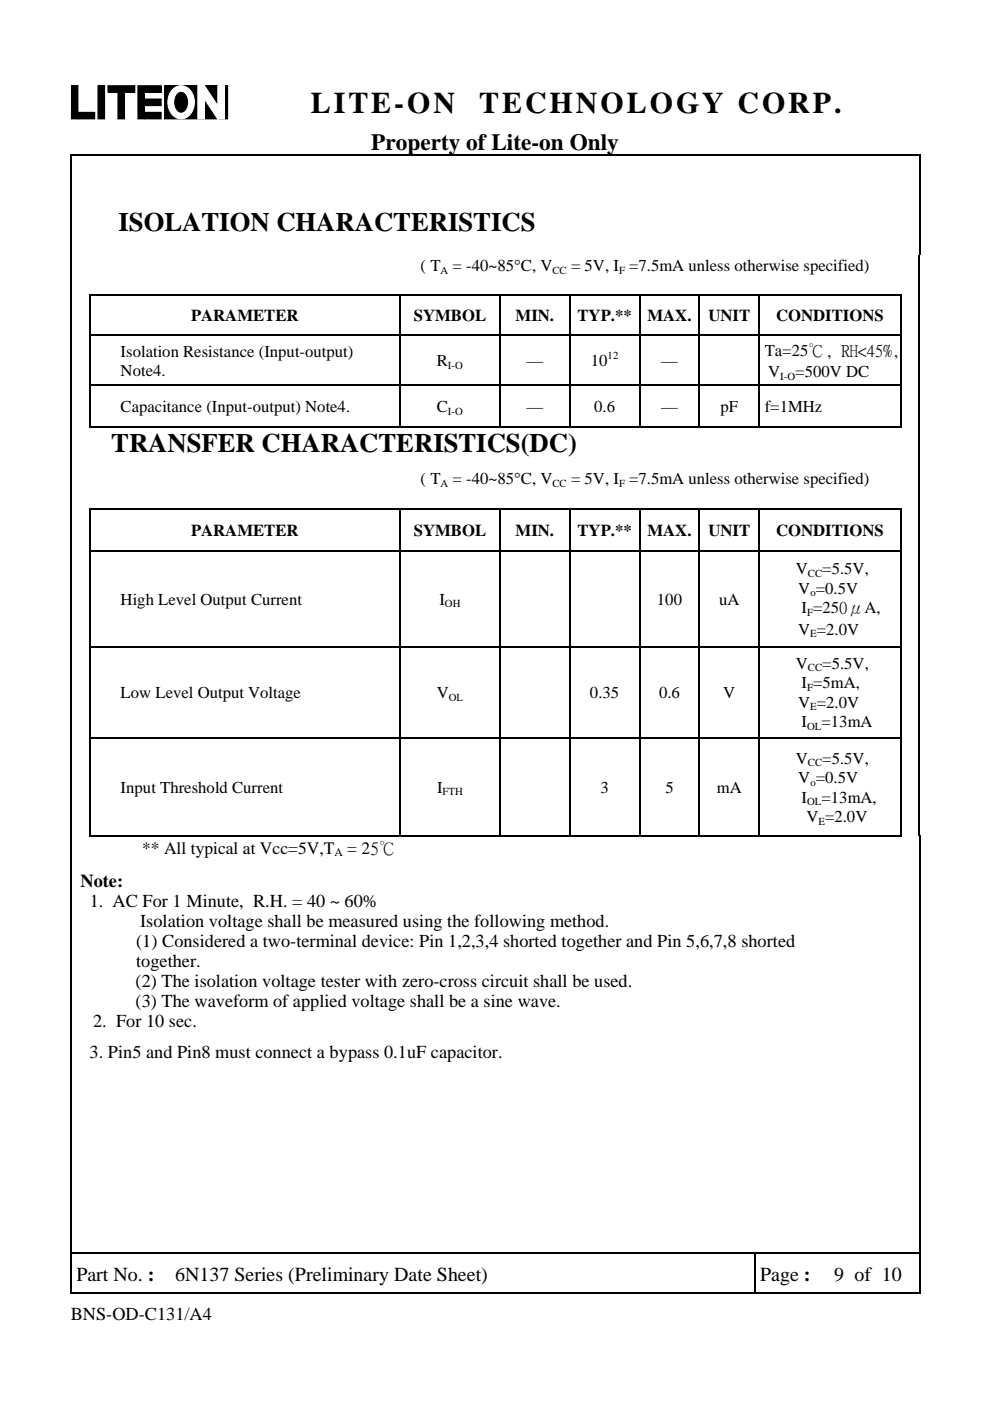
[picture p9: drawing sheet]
<svg xmlns="http://www.w3.org/2000/svg" width="210mm" height="297mm" viewBox="0 0 210 297" stroke-linecap="round" stroke-linejoin="round" font-family="sans-serif">
<path d="M22.9 18.2h5.7v1.4h-5.7zM29.3 18.2h4.9v1.4h-4.9zM15.2 18.2h1.3v7h-1.3zM16.6 23.8h3.5v1.4h-3.5zM20.8 18.2h1.4v7h-1.4zM25 19.6h1.4v5.6h-1.4zM29.3 19.6h1.3v5.6h-1.3zM30.7 23.8h3.5v1.4h-3.5zM30.7 21h3.5v1.4h-3.5zM34.9 18.2h13.4v7h-13.4z" fill="#000"/>
<path d="M15.2 18.2h1.3v7h-1.3zM20.8 18.2h1.4v7h-1.4zM22.9 18.2h5.7v1.4h-5.7zM25 19.6h1.4v5.6h-1.4zM29.3 18.2h4.9v1.4h-4.9zM29.3 19.6h1.3v5.6h-1.3zM34.9 18.2h13.4v7h-13.4zM16.6 23.8h3.5v1.4h-3.5zM30.7 23.8h3.5v1.4h-3.5zM30.7 21h3.5v1.4h-3.5z" fill="none" stroke="#000" stroke-width=".21"/>
<path d="M36.8 18.8a2.58 2.58 0 0 1 4.2 1.5 3.5 3.5 0 0 1-2.6 4.9 3.5 3.5 0 0 1-2.6-4.9l.3-.6z" fill-rule="evenodd" fill="#fff" stroke="#fff" stroke-width=".21"/>
<path d="M37.7 19.9a1.16 1.16 0 0 1 1.9 .7 2.26 2.26 0 0 1-1.2 3.2 2.27 2.27 0 0 1-1.2-3.2z" fill-rule="evenodd" fill="#000" stroke="#000" stroke-width=".21"/>
<path d="M42 18.2h1.3v7h-1.3z" fill="#fff"/>
<path d="M42 18.2h1.3v7h-1.3z" fill="none" stroke="#fff" stroke-width=".21"/>
<path d="M46.2 18.2h1.4v7h-1.4z" fill="#fff"/>
<path d="M46.2 18.2h1.4v7h-1.4z" fill="none" stroke="#fff" stroke-width=".21"/>
<path d="M43.4 18.2l2.8 4.2v2.8l-2.8-4.2z" fill-rule="evenodd" fill="#fff" stroke="#fff" stroke-width=".21"/>
<g fill="#000">
<path d="M14.9 32.8h.2v.3h-.2zM194.9 32.8h.3v.3h-.3zM14.9 62.4h.2v.3h-.2zM14.9 70.9h.2v.3h-.2zM18.9 62.4h.2v.3h-.2zM18.9 70.9h.2v.3h-.2zM84.7 62.4h.3v.3h-.3zM84.7 70.9h.3v.3h-.3zM105.9 62.4h.3v.3h-.3zM105.9 70.9h.3v.3h-.3zM120.7 62.4h.3v.3h-.3zM120.7 70.9h.3v.3h-.3z"/>
<path d="M135.5 62.4h.3v.3h-.3zM135.5 70.9h.3v.3h-.3zM148.2 62.4h.3v.3h-.3zM148.2 70.9h.3v.3h-.3zM160.9 62.4h.3v.3h-.3zM160.9 70.9h.3v.3h-.3zM190.9 62.4h.3v.3h-.3zM190.9 70.9h.3v.3h-.3zM194.8 62.4h.3v.3h-.3zM194.8 70.9h.3v.3h-.3zM14.9 81.6h.2v.3h-.2zM14.9 90.4h.2v.2h-.2z"/>
<path d="M18.9 81.6h.2v.3h-.2zM18.9 90.4h.2v.2h-.2zM84.7 81.6h.3v.3h-.3zM105.9 81.6h.3v.3h-.3zM120.7 81.6h.3v.3h-.3zM135.5 81.6h.3v.3h-.3zM148.2 81.6h.3v.3h-.3zM160.9 81.6h.3v.3h-.3zM190.9 81.6h.3v.3h-.3zM190.9 90.4h.3v.2h-.3zM194.8 81.6h.3v.3h-.3zM194.8 90.4h.3v.2h-.3z"/>
<path d="M14.9 107.8h.2v.3h-.2zM14.9 116.6h.2v.3h-.2zM18.9 107.8h.2v.3h-.2zM18.9 116.6h.2v.3h-.2zM84.7 107.8h.3v.3h-.3zM84.7 116.6h.3v.3h-.3zM105.9 107.8h.3v.3h-.3zM105.9 116.6h.3v.3h-.3zM120.7 107.8h.3v.3h-.3zM120.7 116.6h.3v.3h-.3zM135.5 107.8h.3v.3h-.3zM135.5 116.6h.3v.3h-.3z"/>
<path d="M148.2 107.8h.3v.3h-.3zM148.2 116.6h.3v.3h-.3zM160.9 107.8h.3v.3h-.3zM160.9 116.6h.3v.3h-.3zM190.9 107.8h.3v.3h-.3zM190.9 116.6h.3v.3h-.3zM194.8 107.8h.3v.3h-.3zM194.8 116.6h.3v.3h-.3zM14.9 137h.2v.3h-.2zM18.9 137h.2v.3h-.2zM84.7 137h.3v.3h-.3zM105.9 137h.3v.3h-.3z"/>
<path d="M120.7 137h.3v.3h-.3zM135.5 137h.3v.3h-.3zM148.2 137h.3v.3h-.3zM160.9 137h.3v.3h-.3zM190.9 137h.3v.3h-.3zM194.8 137h.3v.3h-.3zM14.9 156.3h.2v.2h-.2zM18.9 156.3h.2v.2h-.2zM84.7 156.3h.3v.2h-.3zM105.9 156.3h.3v.2h-.3zM120.7 156.3h.3v.2h-.3zM135.5 156.3h.3v.2h-.3z"/>
<path d="M148.2 156.3h.3v.2h-.3zM160.9 156.3h.3v.2h-.3zM190.9 156.3h.3v.2h-.3zM194.8 156.3h.3v.2h-.3zM14.9 177.2h.2v.3h-.2zM18.9 177.2h.2v.2h-.2zM190.9 177.2h.3v.2h-.3zM194.9 177.2h.3v.3h-.3zM14.9 265.6h.2v.3h-.2zM14.9 274.1h.2v.3h-.2zM159.9 265.6h.3v.3h-.3zM194.9 265.6h.3v.3h-.3z"/>
<path d="M194.9 274.1h.3v.3h-.3z"/>
</g>
<g fill="none" stroke="#000" stroke-width=".25">
<path d="M14.9 32.9h180M15 33.1v29.3M195.1 33.1v20.9M194.9 54v8.4M15 62.7v8.2M15 71.2v10.4M18.9 62.6h65.8M19 62.7v8.2M19 71.2v10.4M19.1 71.1h65.6M84.9 62.7v8.2M84.9 71.2v10.4"/>
<path d="M85 62.6h20.9M85 71.1h20.9M106 62.7v8.2M106 71.2v10.4M106.2 62.6h14.5M106.2 71.1h14.5M120.8 62.7v8.2M120.8 71.2v10.4M121 62.6h14.5M121 71.1h14.5M135.7 62.7v8.2M135.7 71.2v10.4"/>
<path d="M135.8 62.6h12.4M135.8 71.1h12.4M148.4 62.7v8.2M148.4 71.2v10.4M148.5 62.6h12.4M148.5 71.1h12.4M161.1 62.7v8.2M161.1 71.2v10.4M161.2 62.6h29.7M161.2 71.1h29.7M191.1 62.7v8.2M191.1 71.2v10.4"/>
<path d="M194.9 62.7v8.2M194.9 71.2v10.4M15 81.9v8.5M15 90.6v17.2M18.9 90.5h172.3M19 81.9v8.5M19.1 81.7h65.6M84.9 81.9v8.5M85 81.7h20.9M106 81.9v8.5M106.2 81.7h14.5M120.8 81.9v8.5"/>
<path d="M121 81.7h14.5M135.7 81.9v8.5M135.8 81.7h12.4M148.4 81.9v8.5M148.5 81.7h12.4M161.1 81.9v8.5M161.2 81.7h29.7M191.1 81.9v8.5M194.9 81.9v8.5M194.9 90.6v17.2M15 108.1v8.5M15 116.9v20.1"/>
<path d="M18.9 108h65.8M19 108.1v8.5M19 116.9v20.1M19.1 116.7h65.6M84.9 108.1v8.5M84.9 116.9v20.1M85 108h20.9M85 116.7h20.9M106 108.1v8.5M106 116.9v20.1M106.2 108h14.5M106.2 116.7h14.5"/>
<path d="M120.8 108.1v8.5M120.8 116.9v20.1M121 108h14.5M121 116.7h14.5M135.7 108.1v8.5M135.7 116.9v20.1M135.8 108h12.4M135.8 116.7h12.4M148.4 108.1v8.5M148.4 116.9v20.1M148.5 108h12.4M148.5 116.7h12.4"/>
<path d="M161.1 108.1v8.5M161.1 116.9v20.1M161.2 108h29.7M161.2 116.7h29.7M191.1 108.1v8.5M191.1 116.9v20.1M194.9 108.1v8.5M194.9 116.9v20.1M15 137.3v19M19 137.3v19M19.1 137.1h65.6M84.9 137.3v19"/>
<path d="M85 137.1h20.9M106 137.3v19M106.2 137.1h14.5M120.8 137.3v19M121 137.1h14.5M135.7 137.3v19M135.8 137.1h12.4M148.4 137.3v19M148.5 137.1h12.4M161.1 137.3v19M161.2 137.1h29.7M191.1 137.3v19"/>
<path d="M194.9 137.3v19M15 156.5v20.7M19 156.5v20.7M19.1 156.4h65.6M84.9 156.5v20.7M85 156.4h20.9M106 156.5v20.7M106.2 156.4h14.5M120.8 156.5v20.7M121 156.4h14.5M135.7 156.5v20.7M135.8 156.4h12.4"/>
<path d="M148.4 156.5v20.7M148.5 156.4h12.4M161.1 156.5v20.7M161.2 156.4h29.7M191.1 156.5v20.7M194.9 156.5v20.7M15 177.5v88.1M18.9 177.3h172.3M195.1 177.5v88.1M14.9 274.2h180.3M15 265.9v8.2M15.1 265.7h144.8"/>
<path d="M160 265.9v8.2M160.2 265.7h34.7M195.1 265.9v8.2"/>
</g>
<g font-size="6.3">
<text x="65.9" y="23.9">LITE-ON</text>
<text x="101.6" y="23.9">TECHNOLOGY CORP.</text>
</g>
<g font-size="5.7">
<text x="25.1" y="48.9">ISOLATION CHARACTERISTICS</text>
<text x="23.6" y="95.9">TRANSFER CHARACTERISTICS(DC)</text>
</g>
<text font-size="4.9" x="78.7" y="31.7">Property of Lite-on Only</text>
<g font-size="4.2">
<text x="16.2" y="271.5">Part No. :</text>
<text x="37.1" y="271.5">6N137 Series (Preliminary Date Sheet)</text>
<text x="161.2" y="271.5">Page :</text>
<text x="176.9" y="271.5">9 of 10</text>
</g>
<g font-size="3.9">
<text x="17.1" y="188.1">Note:</text>
<text x="19" y="192.3">1. AC For 1 Minute, R.H. = 40 ~ 60%</text>
<text x="29.7" y="196.6">Isolation voltage shall be measured using the following method.</text>
<text x="28.9" y="200.8">(1) Considered a two-terminal device: Pin 1,2,3,4 shorted together and Pin 5,6,7,8 shorted</text>
<text x="28.8" y="209.3">(2) The isolation voltage tester with zero-cross circuit shall be used.</text>
<text x="28.9" y="205">together.</text>
<text x="28.8" y="213.5">(3) The waveform of applied voltage shall be a sine wave.</text>
<text x="19.7" y="217.7">2. For 10 sec.</text>
<text x="19" y="224.3">3. Pin5 and Pin8 must connect a bypass 0.1uF capacitor.</text>
<text x="15" y="279.8">BNS-OD-C131/A4</text>
</g>
<g font-size="3.7">
<text x="30.1" y="181">** All typical at Vcc=5V,T</text>
<text x="73.6" y="181">= 25℃</text>
</g>
<g font-size="3.5">
<text x="89.2" y="57.5">( T</text>
<text x="96" y="57.5">= -40~85°C, V</text>
<text x="121.1" y="57.5">= 5V, I =7.5mA unless otherwise specified)</text>
<text x="40.5" y="68.1">PARAMETER</text>
<text x="87.8" y="68.1">SYMBOL</text>
<text x="109.4" y="68.1">MIN.</text>
<text x="122.5" y="68.1">TYP.**</text>
<text x="137.3" y="68.1">MAX.</text>
<text x="150.3" y="68.1">UNIT</text>
<text x="164.6" y="68.1">CONDITIONS</text>
<text x="25.6" y="75.6">Isolation Resistance (Input-output)</text>
<text x="92.7" y="77.6">R</text>
<text x="111.7" y="77.6">—</text>
<text x="125.3" y="77.6">10</text>
<text x="140.2" y="77.6">—</text>
<text x="162.2" y="75.4">Ta=25℃, RH&lt;45%,</text>
<text x="25.6" y="79.7">Note4.</text>
<text x="162.9" y="79.9">V</text>
<text x="168.7" y="79.9">=500V DC</text>
<text x="25.6" y="87.4">Capacitance (Input-output) Note4.</text>
<text x="92.7" y="87.4">C</text>
<text x="111.7" y="87.4">—</text>
<text x="126" y="87.4">0.6</text>
<text x="140.2" y="87.4">—</text>
<text x="152.8" y="87.4">pF</text>
<text x="162.2" y="87.4">f=1MHz</text>
<text x="89.2" y="102.7">( T</text>
<text x="96" y="102.7">= -40~85°C, V</text>
<text x="121.1" y="102.7">= 5V, I =7.5mA unless otherwise specified)</text>
<text x="40.5" y="113.7">PARAMETER</text>
<text x="87.8" y="113.7">SYMBOL</text>
<text x="109.4" y="113.7">MIN.</text>
<text x="122.5" y="113.7">TYP.**</text>
<text x="137.3" y="113.7">MAX.</text>
<text x="150.3" y="113.7">UNIT</text>
<text x="164.6" y="113.7">CONDITIONS</text>
<text x="168.8" y="121.8">V</text>
<text x="169.3" y="125.9">V =0.5V</text>
<text x="174.4" y="121.8">=5.5V,</text>
<text x="25.6" y="128.2">High Level Output Current</text>
<text x="93.2" y="128.2">I</text>
<text x="139.3" y="128.2">100</text>
<text x="152.5" y="128.2">uA</text>
<text x="170" y="130.1">I =250μA,</text>
<text x="169.3" y="134.6">V =2.0V</text>
<text x="168.8" y="141.8">V</text>
<text x="174.4" y="141.8">=5.5V,</text>
<text x="25.6" y="148">Low Level Output Voltage</text>
<text x="92.6" y="148">V</text>
<text x="125.1" y="148">0.35</text>
<text x="139.8" y="148">0.6</text>
<text x="153.4" y="148">V</text>
<text x="170" y="145.9">I =5mA,</text>
<text x="169.3" y="150.1">V =2.0V</text>
<text x="170" y="154.2">I</text>
<text x="174.2" y="154.2">=13mA</text>
<text x="168.8" y="161.9">V</text>
<text x="174.4" y="161.9">=5.5V,</text>
<text x="169.3" y="166">V =0.5V</text>
<text x="25.6" y="168.1">Input Threshold Current</text>
<text x="92.7" y="168.1">I</text>
<text x="127.4" y="168.1">3</text>
<text x="141.1" y="168.1">5</text>
<text x="152.1" y="168.1">mA</text>
<text x="170" y="170.2">I</text>
<text x="174.2" y="170.2">=13mA,</text>
<text x="171" y="174.3">V =2.0V</text>
</g>
<text font-size="2.5" x="70.9" y="181.5">A</text>
<g font-size="2.3">
<text x="93.5" y="58.1">A</text>
<text x="117.2" y="58.1">CC</text>
<text x="131.3" y="58.1">F</text>
<text x="128.9" y="76.1">12</text>
<text x="95" y="78.2">I-O</text>
<text x="165.5" y="80.5">I-O</text>
<text x="95" y="87.9">I-O</text>
<text x="93.5" y="103.2">A</text>
<text x="117.2" y="103.2">CC</text>
<text x="131.3" y="103.2">F</text>
<text x="171.4" y="122.3">CC</text>
<text x="94.4" y="128.7">OH</text>
<text x="171.2" y="130.6">F</text>
<text x="171.9" y="126.4">o</text>
<text x="171.8" y="135.1">E</text>
<text x="171.4" y="142.3">CC</text>
<text x="95.2" y="148.5">OL</text>
<text x="171.2" y="146.5">F</text>
<text x="171.2" y="154.7">OL</text>
<text x="171.8" y="150.6">E</text>
<text x="171.4" y="162.4">CC</text>
<text x="171.9" y="166.6">o</text>
<text x="93.9" y="168.6">FTH</text>
<text x="171.2" y="170.7">OL</text>
<text x="173.6" y="174.8">E</text>
</g>
</svg>
